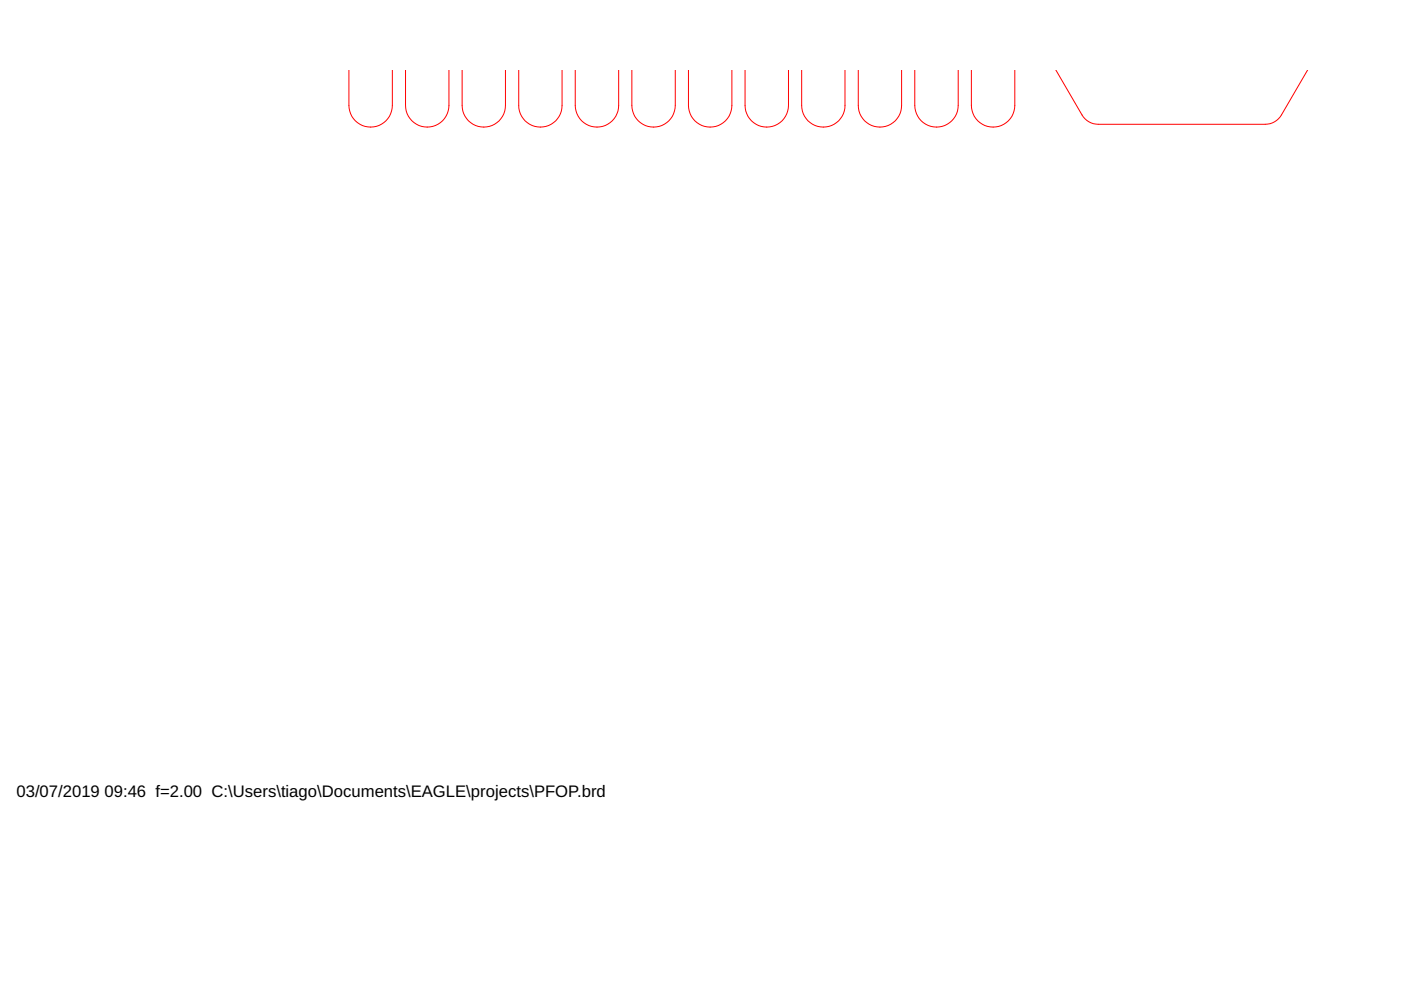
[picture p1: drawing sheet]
<svg xmlns="http://www.w3.org/2000/svg" width="297mm" height="210mm" viewBox="0 0 297 210" stroke-linecap="round" stroke-linejoin="round" font-family="sans-serif">
<g fill="none" stroke="#f00" stroke-width=".21">
<path d="M74 15v7.4a4.6 4.6 0 0 0 4.6 4.5 4.6 4.6 0 0 0 4.6-4.5v-7.4M86 15v7.4a4.6 4.6 0 0 0 4.6 4.5 4.6 4.6 0 0 0 4.6-4.5v-7.4M98 15v7.4a4.6 4.6 0 0 0 4.6 4.5 4.6 4.6 0 0 0 4.6-4.5v-7.4M110 15v7.4a4.6 4.6 0 0 0 4.6 4.5 4.6 4.6 0 0 0 4.6-4.5v-7.4M122 15v7.4a4.6 4.6 0 0 0 4.6 4.5 4.6 4.6 0 0 0 4.6-4.5v-7.4M134 15v7.4a4.6 4.6 0 0 0 4.6 4.5 4.6 4.6 0 0 0 4.6-4.5v-7.4M146 15v7.4a4.6 4.6 0 0 0 4.6 4.5 4.6 4.6 0 0 0 4.6-4.5v-7.4M158 15v7.4a4.6 4.6 0 0 0 4.6 4.5 4.6 4.6 0 0 0 4.6-4.5v-7.4M170 15v7.4a4.6 4.6 0 0 0 4.6 4.5 4.6 4.6 0 0 0 4.6-4.5v-7.4M182 15v7.4a4.6 4.6 0 0 0 4.6 4.5 4.6 4.6 0 0 0 4.6-4.5v-7.4M194 15v7.4a4.6 4.6 0 0 0 4.6 4.5 4.6 4.6 0 0 0 4.6-4.5v-7.4M206 15v7.4a4.6 4.6 0 0 0 4.6 4.5 4.6 4.6 0 0 0 4.6-4.5v-7.4"/>
<path d="M223.9 15l5.5 9.4a4 4 0 0 0 3.5 2h35.3a4 4 0 0 0 3.5-2l5.5-9.4"/>
</g>
<g font-size="3.5">
<text x="3.5" y="168.9">03/07/2019</text>
<text x="22.2" y="168.9">09:46 f=2.00 C:\Users\tiago\Documents\EAGLE\projects\PFOP.brd</text>
</g>
</svg>
